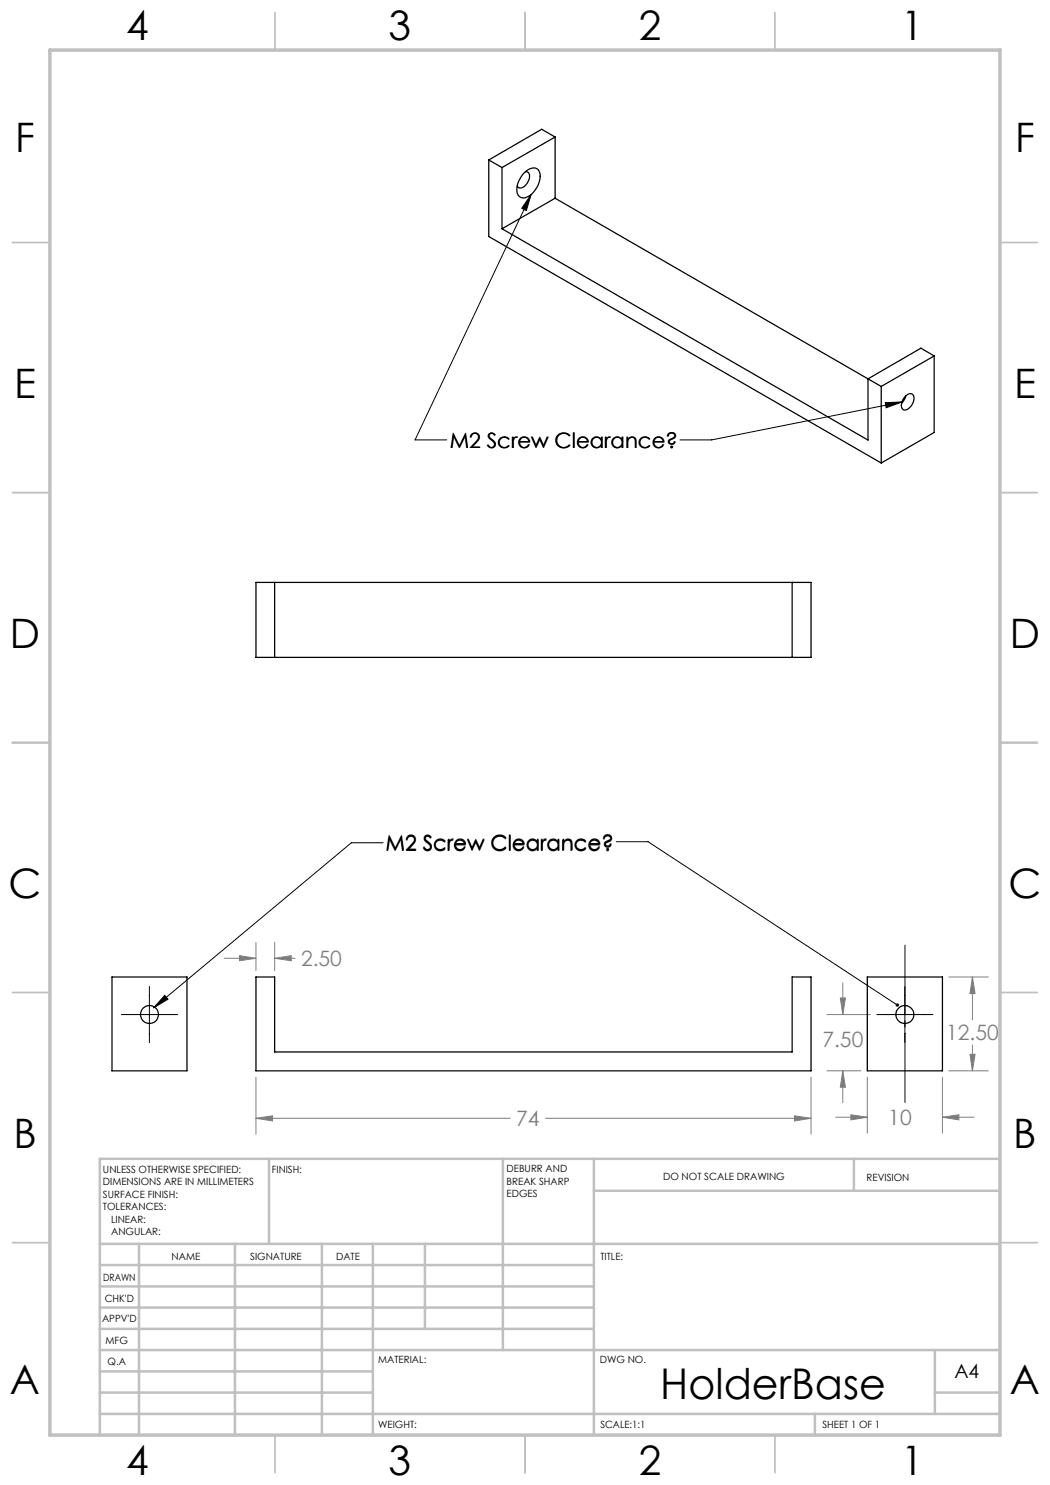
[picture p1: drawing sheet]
<svg xmlns="http://www.w3.org/2000/svg" width="210mm" height="297mm" viewBox="0 0 210 297" stroke-linecap="round" stroke-linejoin="round" font-family="sans-serif">
<path d="M106.2 38.9l-.9 3.2-.9-.4zM106.2 38.9l-23.2 49.1h6.4M177.1 80.5l3.3-.1-3.2 1.2zM180.4 80.4l-38.1 7.6h-6.3M76.6 168.6h-6.3l-39.6 33M123.3 168.3h6.3l49.9 32.7M29.9 197.3v11.2M32.9 199.1l.7 .7-2.9 1.8zM181 197.3v11.2M24.3 202.9h11.2M175.4 202.9h11.2" fill="none" stroke="#000" stroke-width=".2"/>
<g fill="none" stroke="#808080" stroke-width=".2">
<path d="M44.8 191.7h6.4M47.9 191.1l3.3 .6-3.3 .5zM51.2 188.5v5.6M54.9 191.7l3.3-.6v1.1zM54.9 188.5v5.6M54.9 191.7h4.1M168.1 199.6h1l-.5 3.3zM168.6 196.6v6.3M189.8 195.4h7.9M194.5 195.4l.5 3.3h-1zM194.5 195.4v8.6M51.2 215.4v11.4"/>
<path d="M162.2 215.4v11.4M165.4 214.2h6.8M165.4 202.9h8.7M168.6 214.2l.5 3.2h-1zM168.6 214.2v6.3M173.5 215.4v11.2M188.5 215.4v11.2M189.8 214.2h7.9M194 210.9h1l-.5 3.3zM194.5 209v5.2M51.2 223.7l3.3-.5v1zM51.2 223.7h50.9"/>
<path d="M109.1 223.7h53.1M158.9 223.2l3.3 .5-3.3 .5zM167.1 223.4h6.4M170.2 223l3.3 .4-3.3 .6zM188.5 223.4l3.3-.4v1zM188.5 223.4h6.3"/>
</g>
<path d="M181 189v31.5" fill="none" stroke="#000" stroke-width=".2" stroke-dasharray="15.2 1.3 1.3 1.3" stroke-dashoffset="1.4"/>
<g fill="none" stroke="#c0c0c0" stroke-width=".35">
<path d="M55 2.5v7.5M105 2.5v7.5M155 2.5v7.5M2.5 48.5h7.5M200 48.5h7.5M2.5 98.5h7.5M200 98.5h7.5M2.5 148.5h7.5M200 148.5h7.5M2.5 198.5h7.5M200 198.5h7.5M2.5 248.5h7.5"/>
<path d="M200 248.5h7.5M55 287v7.5M105 287v7.5M155 287v7.5"/>
</g>
<g fill="none" stroke="#c0c0c0" stroke-width=".5">
<path d="M53.8 231.8v17M100.6 231.8v38.2M118.8 231.8v55.2M118.8 238.2h81.2M170.8 231.8v6.4M200 231.8h-180v55.2M20 248.8h180M20 257.3h98.8M20 253h98.8M27.8 248.8v38.2M47 248.8v38.2M64.4 248.8v38.2"/>
<path d="M74.6 248.8v38.2M85 248.8v17M20 265.8h98.8M20 261.5h98.8M20 278.5h54.6M20 274.3h54.6M20 270h180M187 278.5h13M187 270v12.8M20 282.8h180M163 282.8v4.2"/>
</g>
<path d="M10 10h190v277h-190z" fill="none" stroke="#c0c0c0" stroke-width=".7"/>
<path d="M179.2 200.8a.33 .33 0 0 0 .1 .5 .33 .33 0 0 0 .4-.1l-.2-.2 .2 .2a.33 .33 0 0 0 0-.5 .33 .33 0 0 0-.5 .1zM106.2 38.9l-.9 3.2-.9-.4zM177.1 80.5l3.3-.1-3.2 1.2zM32.9 199.1l.7 .7-2.9 1.8z" fill="#000"/>
<path d="M51.2 223.7l3.3-.5v1zM158.9 223.2l3.3 .5-3.3 .5zM47.9 191.1l3.3 .6-3.3 .5zM54.9 191.7l3.3-.6v1.1zM188.5 223.4l3.3-.4v1zM170.2 223l3.3 .4-3.3 .6zM194.5 195.4l.5 3.3h-1zM194 210.9h1l-.5 3.3zM168.1 199.6h1l-.5 3.3zM168.6 214.2l.5 3.2h-1z" fill="#808080"/>
<g fill="none" stroke="#000" stroke-width=".25">
<path d="M97.8 32v15.3l78.4 45.3M97.8 32l2.6 1.5M100.4 33.5v12.3M104.6 34.8a2.27 2.27 0 0 1 3-.9 3.5 3.5 0 0 1-.5 4.1 3 3 0 0 1-2.8 1.5 1.87 1.87 0 0 1-.8-2.5l.3-.9zM105.1 34.3a.99 .99 0 0 1 .7 1.6 2.07 2.07 0 0 1-2 1.7l-.4-.4M111 39.6l-10.6 6.2M111 39.6l62.6 36.2M111 27.4l-10.6 6.1M111 27.4v12.2M111 27.4l-2.7-1.5-10.5 6.1M100.4 45.8l73.2 42.2v-12.2M173.6 75.8l2.6 1.5"/>
<path d="M176.2 77.3v15.3M180.9 79.4l.3-.2a.89 .89 0 0 1 1.1-.5 .89 .89 0 0 1 .5 1.2 2.12 2.12 0 0 1-2.1 2 1.57 1.57 0 0 1 0-2.1zM181.2 79.2l-.2 .5-.7 .9M186.8 71.2l-10.6 6.1M186.8 71.2v15.3l-10.6 6.1M186.8 71.2l-2.6-1.6-10.6 6.2M51.2 116.5h111v15h-111zM54.9 116.5v15M158.4 116.5v15M22.4 195.4h15v18.8h-15zM51.2 195.4h3.7v15h103.5v-15h3.8v18.8h-111zM173.5 195.4h15v18.8h-15z"/>
<circle cx="29.9" cy="202.9" r="1.8"/>
<circle cx="181" cy="202.9" r="1.79"/>
</g>
<text font-size="8.5" x="132.1" y="279.7">HolderBase</text>
<g font-size="8.1">
<text x="25.2" y="8">4</text>
<text x="77.7" y="8">3</text>
<text x="127.7" y="8">2</text>
<text x="180.2" y="8">1</text>
<text x="3" y="30.4">F</text>
<text x="203" y="30.4">F</text>
<text x="2.8" y="79.6">E</text>
<text x="202.8" y="79.6">E</text>
<text x="2" y="129.6">D</text>
<text x="202" y="129.6">D</text>
<text x="1.7" y="179.6">C</text>
<text x="201.7" y="179.6">C</text>
<text x="2.7" y="229.6">B</text>
<text x="202.7" y="229.6">B</text>
<text x="2" y="278.9">A</text>
<text x="202" y="278.9">A</text>
<text x="25.2" y="295">4</text>
<text x="77.7" y="295">3</text>
<text x="127.7" y="295">2</text>
<text x="180.2" y="295">1</text>
</g>
<g font-size="4.2">
<text x="89.9" y="89.6">M2 Screw Clearance?</text>
<text x="77.1" y="169.9">M2 Screw Clearance?</text>
</g>
<g font-size="4.2" fill="#808080">
<text x="60.2" y="193.2">2.50</text>
<text x="164.5" y="209.5">7.50</text>
<text x="189.2" y="208.1">12.50</text>
<text x="103.2" y="225.3">74</text>
<text x="177.7" y="225">10</text>
</g>
<text font-size="3.9" x="190.9" y="275.5">A4</text>
<g font-size="2">
<text x="20.6" y="234.6">UNLESS OTHERWISE SPECIFIED:</text>
<text x="20.6" y="237.1">DIMENSIONS ARE IN MILLIMETERS</text>
<text x="20.6" y="239.6">SURFACE FINISH:</text>
<text x="54.4" y="234.6">FINISH:</text>
<text x="101.3" y="234.5">DEBURR AND</text>
<text x="101.3" y="237">BREAK SHARP</text>
<text x="101.3" y="239.5">EDGES</text>
<text x="132.6" y="236">DO NOT SCALE DRAWING</text>
<text x="173.3" y="236.2">REVISION</text>
<text x="20.6" y="242.1">TOLERANCES:</text>
<text x="22.2" y="244.6">LINEAR:</text>
<text x="22.2" y="247.1">ANGULAR:</text>
<text x="34.3" y="252">NAME</text>
<text x="50" y="251.9">SIGNATURE</text>
<text x="67.2" y="251.9">DATE</text>
<text x="120.1" y="251.9">TITLE:</text>
<text x="20.6" y="256.1">DRAWN</text>
<text x="20.9" y="260.3">CHK'D</text>
<text x="20.4" y="264.4">APPV'D</text>
<text x="21.1" y="268.8">MFG</text>
<text x="21.5" y="273">Q.A</text>
<text x="75.6" y="272.5">MATERIAL:</text>
<text x="120" y="272.5">DWG NO.</text>
<text x="75.6" y="285.5">WEIGHT:</text>
<text x="120.1" y="285.6">SCALE:1:1</text>
<text x="164.5" y="285.6">SHEET 1 OF 1</text>
</g>
</svg>
